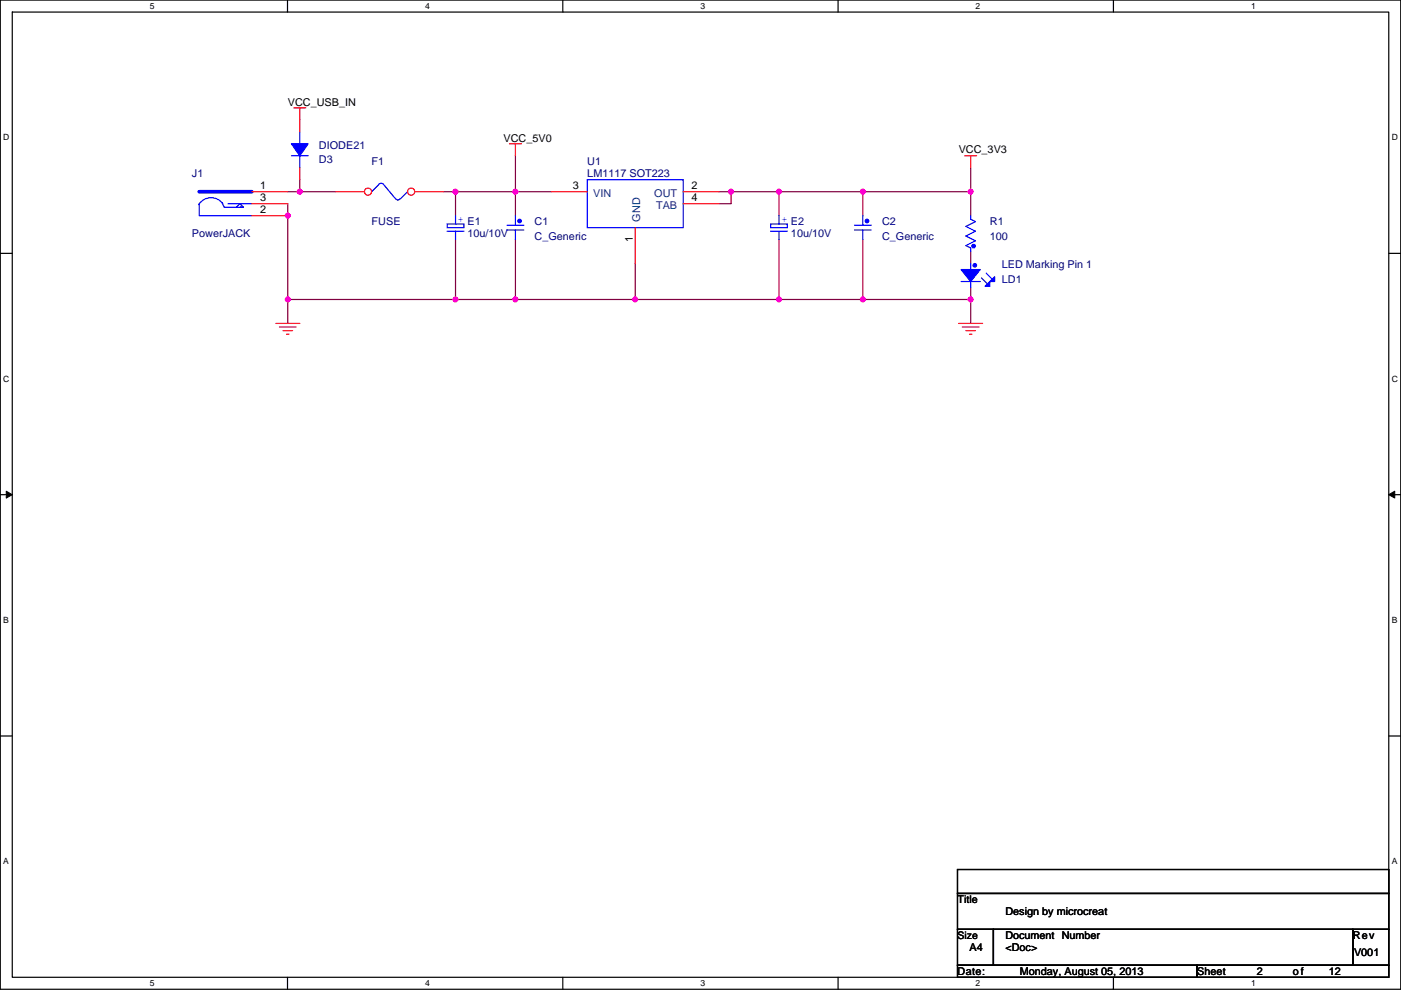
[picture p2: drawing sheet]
<svg xmlns="http://www.w3.org/2000/svg" width="297mm" height="210mm" viewBox="0 0 297 210" stroke-linecap="round" stroke-linejoin="round" font-family="sans-serif">
<path d="M.1 0h296.9v209.8h-296.9zM2.6 2.6h291.8v204.7h-291.8z" fill="none" stroke="#000" stroke-width=".25"/>
<g fill="#fff">
<path d="M31.8 .3h1v2h-1z"/>
<path d="M31.8 207.5h1v2.1h-1z"/>
</g>
<path d="M61 0v2.6M61 207.3v2.5" fill="none" stroke="#000" stroke-width=".25"/>
<g fill="#fff">
<path d="M90.1 .3h1v2h-1z"/>
<path d="M90.1 207.5h1v2.1h-1z"/>
</g>
<path d="M119.3 0v2.6M119.3 207.3v2.5" fill="none" stroke="#000" stroke-width=".25"/>
<g fill="#fff">
<path d="M148.5 .3h1v2h-1z"/>
<path d="M148.5 207.5h1v2.1h-1z"/>
</g>
<path d="M177.7 0v2.6M177.7 207.3v2.5" fill="none" stroke="#000" stroke-width=".25"/>
<g fill="#fff">
<path d="M206.9 .3h1v2h-1z"/>
<path d="M206.9 207.5h1v2.1h-1z"/>
</g>
<path d="M236.1 0v2.6M236.1 207.3v2.5" fill="none" stroke="#000" stroke-width=".25"/>
<g fill="#fff">
<path d="M265.2 .3h1v2h-1z"/>
<path d="M265.2 207.5h1v2.1h-1z"/>
<path d="M.7 28.2h1.3v2h-1.3z"/>
<path d="M295.1 28.2h1.3v2h-1.3z"/>
<path d="M.7 79.3h1.3v2.1h-1.3z"/>
<path d="M295.1 79.3h1.3v2.1h-1.3z"/>
</g>
<path d="M.1 53.7h2.5M294.4 53.7h2.6" fill="none" stroke="#000" stroke-width=".25"/>
<g fill="#fff">
<path d="M.7 130.5h1.2v2h-1.2z"/>
<path d="M295.1 130.5h1.2v2h-1.2z"/>
</g>
<path d="M.1 104.9h2.5M294.4 104.9h2.6" fill="none" stroke="#000" stroke-width=".25"/>
<path d="M1.3 104.2l1.3 .7-1.3 .7zM294.4 104.9l1.3-.7v1.4z" fill="#000" stroke="#000" stroke-width=".21"/>
<g fill="#fff">
<path d="M.7 181.7h1.2v2h-1.2z"/>
<path d="M295.1 181.7h1.2v2h-1.2z"/>
</g>
<path d="M.1 156.1h2.5M294.4 156.1h2.6M203 184.4h91.4v5.1h-91.4zM203 189.5h91.4v7.6h-91.4zM203 197.1h7.6v7.6h-7.6zM210.6 197.1h76.2v7.6h-76.2zM286.8 197.1h7.6v7.6h-7.6zM203 204.7h50.8v2.6h-50.8zM253.8 204.7h40.6v2.6h-40.6z" fill="none" stroke="#000" stroke-width=".25"/>
<g fill="none" stroke="#800040" stroke-width=".25">
<path d="M63.6 38.1v2.6M109.3 33v7.7h-12.7v5M205.8 35.6v5.1M61 43.2v20.3M61 40.7h2.6M63.6 40.7h7.6M94 40.7h2.6M96.6 50.8v12.7h12.7M109.3 50.8v12.7M116.9 40.7h-7.6v5M134.7 55.9v7.6h30.5M152.5 40.7h2.5"/>
<path d="M155 40.7v2.5h-2.5M155 40.7h10.2M165.2 50.8v12.7h17.7M182.9 40.7v5M182.9 50.8v12.7M182.9 40.7h22.9M182.9 40.7h-17.7v5M205.8 53.4v2.5M205.8 40.7v5M61 63.5v5.1M61 63.5h35.6M109.3 63.5h25.4"/>
<path d="M182.9 63.5h22.9M205.8 63.5v5.1M205.8 61v2.5"/>
</g>
<g fill="#f0f" stroke="#f0f" stroke-width=".25">
<circle cx="96.6" cy="40.6" r=".5"/>
<circle cx="109.3" cy="40.6" r=".5"/>
<circle cx="155" cy="40.6" r=".5"/>
<circle cx="61" cy="45.7" r=".5"/>
<circle cx="61" cy="63.5" r=".5"/>
<circle cx="96.6" cy="63.5" r=".5"/>
<circle cx="182.9" cy="63.5" r=".5"/>
<circle cx="134.7" cy="63.5" r=".5"/>
<circle cx="165.1" cy="63.5" r=".5"/>
<circle cx="109.3" cy="63.5" r=".5"/>
<circle cx="205.8" cy="40.6" r=".5"/>
<circle cx="182.9" cy="40.6" r=".5"/>
<circle cx="205.8" cy="63.5" r=".5"/>
<circle cx="63.5" cy="40.6" r=".5"/>
<circle cx="165.1" cy="40.6" r=".5"/>
</g>
<g fill="none" stroke="#f00" stroke-width=".25">
<path d="M62.3 22.9h2.5M63.6 22.9v2.5M108 30.5h2.6M109.3 30.5v2.5M204.5 33h2.6M205.8 33v2.6M53.4 40.7h7.6M53.4 43.2h7.6M53.4 45.7h7.6M116.9 40.7h7.6M134.7 48.3v7.6M144.8 40.7h7.7"/>
<path d="M144.8 43.2h7.7M182.9 45.7h.1M182.9 50.8h.1M205.8 55.9h.1M205.8 53.4h.1M205.8 45.7h.1M58.5 68.6h5.1M59.2 69.4h3.6M60 70.1h2M60.8 70.9h.5M203.3 68.6h5M204 69.4h3.6"/>
<path d="M204.8 70.1h2M205.5 70.9h.6M205.8 61h.1"/>
</g>
<g fill="none" stroke="#00f" stroke-width=".25">
<path d="M124.5 38.1h20.3v10.2h-20.3zM42.2 43.2v2.5h11.2M47.1 42.9l.5 1.1h2.5M47.2 43.2a3.1 3.1 0 0 0-5.1 .2M48.3 43.2h5.1M50.1 44h1.5h-.7M50.1 44h.3M50.1 44l.8-.8 .7 .8M78.8 40.7l1.6-1.7 .6-.1 .3 .2 2.6 3.1M84.8 42.1l-.4 .3-.5-.3M86.4 40.7l-1.5 1.5M181.2 48.8h3.5"/>
<path d="M181.2 47.8h3.5M182.9 45.7v2.1M182.9 48.8v2M203.8 59.7h4M205.8 55.9v1.3M205.8 59.7v1.3M205.8 45.7v.8l1 .5-2 1 2 1-2 1.1 2 1-2 1 1 .5v.8M208.1 58.9l1.3 1.3M209.1 57.9l1.3 1.3"/>
</g>
<g fill="#00f" stroke="#00f" stroke-width=".25">
<path d="M203.8 57.2h4l-2 2.5z" fill-rule="evenodd"/>
<path d="M210.9 58.7v1h-1z" fill-rule="evenodd"/>
<path d="M209.9 59.7v1h-1.1z" fill-rule="evenodd"/>
<circle cx="183.8" cy="46.9" r=".38"/>
<circle cx="206.7" cy="56.3" r=".38"/>
<circle cx="206.4" cy="52.2" r=".38"/>
</g>
<path d="M42.2 40.7h11.2" fill="none" stroke="#00f" stroke-width=".76"/>
<circle cx="78" cy="40.6" r=".76" fill="#fff" stroke="#f00" stroke-width=".25"/>
<path d="M71.2 40.7h6.1" fill="none" stroke="#f00" stroke-width=".25"/>
<circle cx="87.2" cy="40.6" r=".76" fill="#fff" stroke="#f00" stroke-width=".25"/>
<path d="M63.6 25.4v2.6M63.6 35.6v2.5M87.9 40.7h6.1M96.6 45.7h.1M96.6 50.8h.1M109.3 45.7h.1M109.3 50.8h.1M165.2 45.7h.1M165.2 50.8h.1" fill="none" stroke="#f00" stroke-width=".25"/>
<g fill="none" stroke="#00f" stroke-width=".25">
<path d="M61.8 33h3.5M63.6 28v2.5M63.6 33v2.6M94.8 49h3.6M94.8 47.5h3.6v.8h-3.6zM96.6 49v1.8M96.6 45.7v1.8M107.5 48.8h3.6M107.5 47.8h3.6M109.3 45.7v2.1M109.3 48.8v2M163.4 47.5h3.5v.8h-3.5z"/>
<path d="M163.4 49h3.5M165.2 49v1.8M165.2 45.7v1.8"/>
</g>
<g fill="#00f" stroke="#00f" stroke-width=".25">
<path d="M61.8 30.5h3.5l-1.7 2.5z" fill-rule="evenodd"/>
<circle cx="110.2" cy="46.9" r=".38"/>
</g>
<g fill="#f0f" stroke="#f0f" stroke-width=".25">
<circle cx="96.6" cy="40.6" r=".5"/>
<circle cx="109.3" cy="40.6" r=".5"/>
<circle cx="155" cy="40.6" r=".5"/>
<circle cx="61" cy="45.7" r=".5"/>
<circle cx="61" cy="63.5" r=".5"/>
<circle cx="96.6" cy="63.5" r=".5"/>
<circle cx="182.9" cy="63.5" r=".5"/>
<circle cx="134.7" cy="63.5" r=".5"/>
<circle cx="165.1" cy="63.5" r=".5"/>
<circle cx="109.3" cy="63.5" r=".5"/>
<circle cx="205.8" cy="40.6" r=".5"/>
<circle cx="182.9" cy="40.6" r=".5"/>
<circle cx="205.8" cy="63.5" r=".5"/>
<circle cx="63.5" cy="40.6" r=".5"/>
<circle cx="165.1" cy="40.6" r=".5"/>
</g>
<g font-size="2.3">
<text x="61" y="22.4">VCC_USB_IN</text>
<text x="106.7" y="30">VCC_5V0</text>
<text x="203.3" y="32.6">VCC_3V3</text>
<text x="55.2" y="40.1">1</text>
<text x="121.5" y="40.1">3</text>
<text x="146.6" y="40.1">2</text>
<text x="55.2" y="42.7">3</text>
<text x="55.2" y="45.2">2</text>
<text x="146.6" y="42.7">4</text>
<text x="134.2" y="51.4" transform="rotate(-90 134.2 51.4)">1</text>
<text x="203" y="191.5">Title</text>
<text x="213.2" y="194.1">Design by microcreat</text>
<text x="205.5" y="201.7">A4</text>
<text x="213.2" y="199.2">Document Number</text>
<text x="213.2" y="201.7">&lt;Doc&gt;</text>
<text x="286.8" y="199.2">Rev</text>
<text x="287.1" y="202.7">V001</text>
<text x="203" y="206.8">Date:</text>
<text x="216.2" y="206.8">Monday, August 05, 2013</text>
<text x="253.8" y="206.8">Sheet</text>
<text x="266.5" y="206.8">2</text>
<text x="274.1" y="206.8">of</text>
<text x="281.7" y="206.8">12</text>
</g>
<g font-size="2.3" fill="#000080">
<text x="67.6" y="34.6">D3</text>
<text x="67.6" y="31.5">DIODE21</text>
<text x="78.8" y="35.1">F1</text>
<text x="124.5" y="35.1">U1</text>
<text x="40.7" y="37.6">J1</text>
<text x="124.5" y="37.6">LM1117 SOT223</text>
<text x="78.8" y="47.8">FUSE</text>
<text x="99.1" y="47.8">E1</text>
<text x="113.3" y="47.8">C1</text>
<text x="167.7" y="47.8">E2</text>
<text x="187" y="47.8">C2</text>
<text x="209.9" y="47.8">R1</text>
<text x="40.7" y="50.3">PowerJACK</text>
<text x="99.1" y="50.3">10u/10V</text>
<text x="113.3" y="50.8">C_Generic</text>
<text x="167.7" y="50.3">10u/10V</text>
<text x="187" y="50.8">C_Generic</text>
<text x="209.9" y="50.8">100</text>
<text x="212.4" y="60">LD1</text>
<text x="212.4" y="56.9">LED Marking Pin 1</text>
</g>
<g font-size="2.3" fill="#004080">
<text x="125.8" y="41.7">VIN</text>
<text x="138.7" y="41.7">OUT</text>
<text x="135.7" y="47" transform="rotate(-90 135.7 47)">GND</text>
<text x="139.1" y="44.2">TAB</text>
</g>
<text font-size="2.2" x="203" y="199.1">Size</text>
<g font-size="2.1" fill="#00f">
<text x="97.1" y="47.2">+</text>
<text x="165.7" y="47.2">+</text>
</g>
<g font-size="1.8">
<text x="31.8" y="1.9">5</text>
<text x="90.1" y="1.9">4</text>
<text x="148.5" y="1.9">3</text>
<text x="206.9" y="1.9">2</text>
<text x="265.2" y="1.9">1</text>
<text x=".7" y="29.8">D</text>
<text x="295.1" y="29.8">D</text>
<text x=".7" y="81">C</text>
<text x="295.1" y="81">C</text>
<text x=".7" y="132.1">B</text>
<text x="295.1" y="132.1">B</text>
<text x=".7" y="183.3">A</text>
<text x="295.1" y="183.3">A</text>
<text x="31.8" y="209.2">5</text>
<text x="90.1" y="209.2">4</text>
<text x="148.5" y="209.2">3</text>
<text x="206.9" y="209.2">2</text>
<text x="265.2" y="209.2">1</text>
</g>
</svg>
